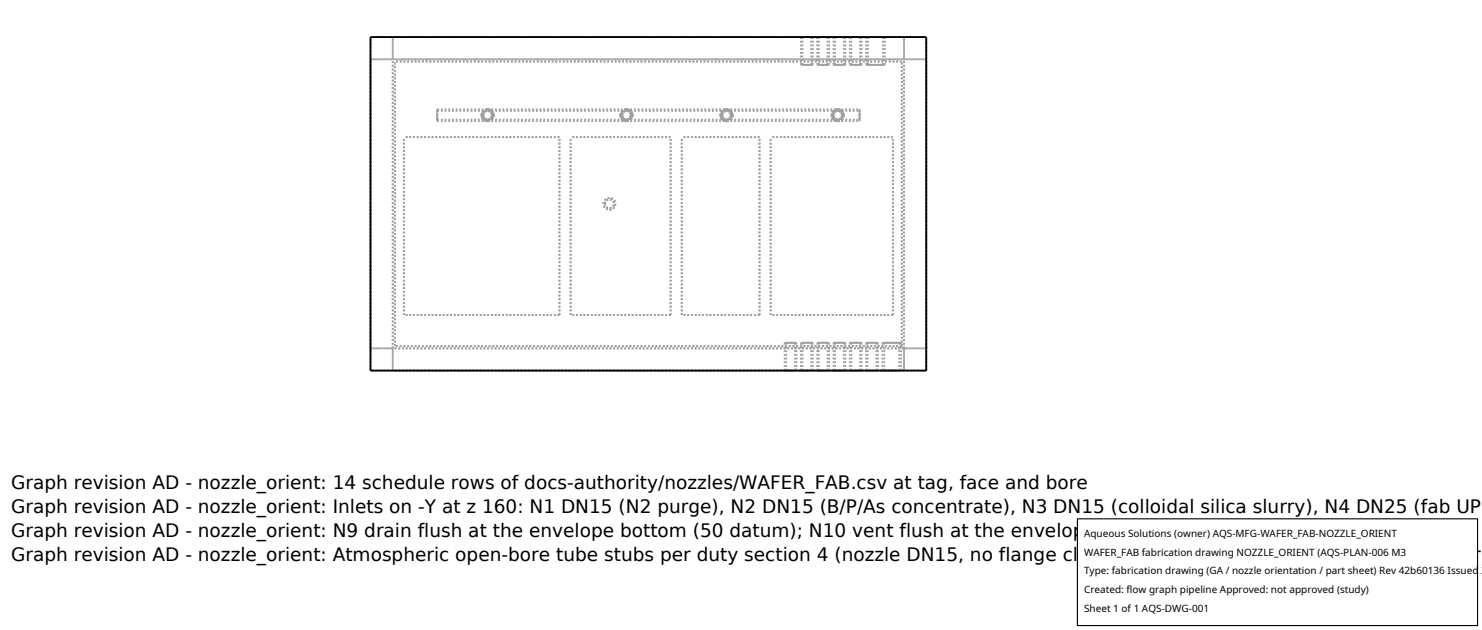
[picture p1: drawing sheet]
<svg xmlns="http://www.w3.org/2000/svg" width="212mm" height="90mm" viewBox="0 0 212 90" stroke-linecap="round" stroke-linejoin="round" font-family="sans-serif">
<g fill="none" stroke="#a0a0a0" stroke-width=".26" stroke-dasharray=".3 .3" stroke-linecap="butt">
<path d="M52.9 8.5h3.2M56.1 8.5h73M56.1 8.5v-3.2M56.1 5.3v3.2M56.1 8.5h-3.2M62.4 16.5v-.9M62.4 15.6v1.7M62.4 17.3v-.8M62.4 16.5v-.7M62.4 15.8v1.3M62.4 17.1v-.6M62.4 17.3h7.2"/>
<path d="M62.4 15.6h7.2M62.4 17.1h6.7M62.4 15.8h6.7M68.8 16.5l.2-.6 .6-.3 .6 .2 .3 .7M68.8 16.5l.2-.6 .6-.3M68.8 16.5l.2 .6 .6 .2M68.8 16.5l.1 .3 .2 .3M68.8 16.5l.3-.7 .5-.2 .6 .3 .3 .6-.3 .6-.6 .2-.6-.3-.2-.5M69 16.5l.2-.5 .4-.2 .5 .2 .2 .5M69 16.5l.2-.5 .5-.2 .4 .2 .2 .5-.2 .4-.5 .2-.4-.2-.2-.4M69 16.5l.2-.5 .5-.2 .4 .2 .2 .5-.3 .4-.4 .2-.4-.2-.2-.4M69 16.5l.2 .4 .4 .2"/>
<path d="M69 16.5l.2-.5 .4-.2M69.1 17.1l-.3-.6 .1-.4 .2-.3M69.1 15.8l-.2 .3-.1 .4M69.6 17.3l.6-.2 .3-.6M69.6 15.6l.6 .3 .3 .6M69.6 15.6l-.6 .3-.2 .6M69.6 17.3l-.6-.2-.2-.6M69.6 15.8l-.4 .2-.2 .5M69.6 15.8l.5 .2 .2 .5M69.6 17.1l.5-.2 .2-.4M69.6 17.1l-.4-.2-.2-.4M69.6 17.3h19.9"/>
<path d="M69.6 15.6h19.9M70.2 15.8l.3 .6-.1 .4-.2 .3M70.2 17.1l.2-.3 .1-.3M70.2 17.1h18.7M70.2 15.8h18.7M70.3 16.5l-.2 .4-.4 .2-.5-.2-.2-.4M70.3 16.5l-.2 .4-.5 .2M70.3 16.5l-.2-.5-.5-.2M70.5 16.5l-.3 .6-.6 .2M70.5 16.5l-.3-.6-.6-.3M70.5 16.5l-.3 .5-.6 .3-.5-.2-.3-.6M70.5 16.5l-.1-.4-.2-.3"/>
<path d="M79.9 19.6h-22.2M88.6 16.5l.3-.6 .6-.3 .6 .2 .2 .7M88.6 16.5l.3-.6 .6-.3M88.6 16.5l.3 .6 .6 .2M88.6 16.5l.3-.7 .6-.2 .6 .3 .2 .6-.2 .6-.6 .2-.6-.3-.3-.5M88.6 16.5l.1 .3 .2 .3M88.9 16.5l.1-.5 .5-.2 .4 .2 .2 .5M88.9 16.5l.2-.5 .4-.2 .4 .2 .2 .5-.2 .4-.4 .2-.5-.2-.1-.4M88.9 16.5l.1-.5 .5-.2 .5 .2 .1 .5-.2 .4-.5 .2-.4-.2-.1-.4M88.9 16.5l.1 .4 .5 .2M88.9 16.5l.1-.5 .5-.2M88.9 17.1l-.3-.6 .1-.4 .2-.3"/>
<path d="M88.9 15.8l-.2 .3-.1 .4M89.5 17.3l.6-.2 .2-.6M89.5 15.6l.6 .3 .2 .6M89.5 15.6l-.6 .3-.3 .6M89.5 17.3l-.6-.2-.3-.6M89.5 15.8l-.5 .2-.1 .5M89.5 15.8l.4 .2 .2 .5M89.5 17.1l.4-.2 .2-.4M89.5 17.1l-.5-.2-.1-.4M89.5 17.3h14.3M89.5 15.6h14.3M90 15.8l.3 .6v.4l-.3 .3"/>
<path d="M90 17.1l.3-.3v-.3M90 17.1h13.2M90 15.8h13.2M90.1 16.5l-.2 .4-.4 .2-.4-.2-.2-.4M90.1 16.5l-.2 .4-.4 .2M90.1 16.5l-.2-.5-.4-.2M90.3 16.5l-.2 .6-.6 .2M90.3 16.5l-.2-.6-.6-.3M90.3 16.5l-.2 .5-.6 .3-.6-.2-.3-.6M90.3 16.5v-.4l-.3-.3M95.8 19.6h-14.3M102.9 16.5l.2-.6 .7-.3 .5 .2 .3 .7"/>
<path d="M102.9 16.5l.3-.6 .6-.3M102.9 16.5l.3 .6 .6 .2M102.9 16.5l.3-.7 .6-.2 .6 .3 .2 .6-.3 .6-.5 .2-.7-.3-.2-.5M102.9 16.5l.1 .3 .2 .3M103.1 16.5l.2-.5 .4-.2 .5 .2 .2 .5M103.1 16.5l.2-.5 .5-.2 .4 .2 .2 .5-.2 .4-.5 .2-.4-.2-.2-.4M103.1 16.5l.2 .4 .5 .2M103.1 16.5l.2-.5 .5-.2M103.2 17.1l-.3-.6 .1-.4 .2-.3M103.2 15.8l-.2 .3-.1 .4M103.8 17.3l.6-.2 .2-.6M103.8 15.6l.6 .3 .2 .6"/>
<path d="M103.8 15.6l-.6 .3-.3 .6M103.8 17.3l-.6-.2-.3-.6M103.8 15.8l-.5 .2-.2 .5M103.8 15.8l.4 .2 .2 .5M103.8 17.1l.4-.2 .2-.4M103.8 17.1l-.5-.2-.2-.4M103.8 17.3h15.8M103.8 15.6h15.8M104.3 15.8l.3 .6-.1 .4-.2 .3M104.3 17.1l.2-.3 .1-.3M104.3 17.1h14.8M104.3 15.8h14.8"/>
<path d="M104.4 16.5l-.2 .4-.4 .2-.5-.2-.2-.4M104.4 16.5l-.2 .4-.4 .2M104.4 16.5l-.2-.5-.4-.2M104.6 16.5l-.2 .6-.6 .2M104.6 16.5l-.2-.6-.6-.3M104.6 16.5l-.2 .5-.6 .3-.6-.2-.3-.6M104.6 16.5l-.1-.4-.2-.3M108.5 19.6h-11.1M114.4 9.3v-4M114.4 9.3h1.7M114.4 5.3h1.7M114.6 9.3v-4"/>
<path d="M114.6 9.3h1.3M114.6 5.3h1.3M115.9 9.3h-1.3M115.9 5.3h-1.3M115.9 5.3v4M116.1 9.3h-1.7M116.1 5.3h-1.7M116.1 5.3v4M116.7 9.3v-4M116.7 9.3h1.7M116.7 5.3h1.7M116.9 9.3v-4"/>
<path d="M116.9 9.3h1.3M116.9 5.3h1.3M118.2 9.3h-1.3M118.2 5.3h-1.3M118.2 5.3v4M118.4 9.3h-1.7M118.4 5.3h-1.7M118.4 5.3v4M118.8 16.5l.3-.7 .6-.2 .6 .3 .2 .6-.3 .6-.6 .2-.6-.3-.2-.5M118.8 16.5l.2 .6 .6 .2M118.8 16.5l.2-.6 .6-.3 .6 .2 .3 .7M118.8 16.5l.2-.6 .6-.3"/>
<path d="M118.8 16.5l.1 .3 .2 .3M119 16.5l.2 .4 .4 .2 .4-.2 .3-.4-.2-.5-.4-.2-.5 .2-.2 .5M119 16.5l.2-.5 .5-.2 .4 .2 .2 .5-.2 .4-.5 .2-.4-.2-.2-.4M119 16.5l.2-.5 .4-.2 .5 .2 .2 .5M119 16.5l.2 .4 .4 .2M119 16.5l.2-.5 .4-.2M119 9.3v-4M119 9.3h1.7M119 5.3h1.7M119.1 17.1l-.3-.6 .1-.4 .2-.3M119.1 15.8l-.2 .3-.1 .4M119.3 9.3v-4"/>
<path d="M119.3 9.3h1.2M119.3 5.3h1.2M119.6 15.6l.6 .3 .3 .6M119.6 15.6l-.6 .3-.2 .6M119.6 17.3l.6-.2 .3-.6M119.6 17.3l-.6-.2-.2-.6M119.6 15.8l-.4 .2-.2 .5M119.6 15.8l.5 .2 .2 .5M119.6 17.1l.5-.2 .2-.4M119.6 17.1l-.4-.2-.2-.4M119.6 17.3h3.2M119.6 15.6h3.2"/>
<path d="M120.2 15.8l.3 .6-.1 .4-.2 .3M120.2 17.1l.2-.3 .1-.3M120.2 17.1h2.6M120.2 15.8h2.6M120.3 16.5l-.2 .4-.4 .2-.5-.2-.2-.4M120.3 16.5l-.2 .4-.5 .2M120.3 16.5l-.2-.5-.5-.2M120.5 16.5l-.3 .6-.6 .2M120.5 16.5l-.3-.6-.6-.3M120.5 16.5l-.2 .5-.6 .3-.6-.2-.3-.6M120.5 16.5l-.1-.4-.2-.3M120.5 9.3h-1.2"/>
<path d="M120.5 5.3h-1.2M120.5 5.3v4M120.7 9.3h-1.7M120.7 5.3h-1.7M120.7 5.3v4M121.4 9.3v-4M121.4 9.3h1.7M121.4 5.3h1.7M121.6 9.3v-4M121.6 9.3h1.2M121.6 5.3h1.2M122.8 16.5v-.9"/>
<path d="M122.8 15.6v1.7M122.8 17.3v-.8M122.8 16.5v-.7M122.8 15.8v1.3M122.8 17.1v-.6M122.8 9.3h-1.2M122.8 5.3h-1.2M122.8 5.3v4M123.1 9.3h-1.7M123.1 5.3h-1.7M123.1 5.3v4M123.7 9.3v-4"/>
<path d="M123.7 9.3h2.7M123.7 5.3h2.7M124 9.3v-4M124 9.3h2.1M124 5.3h2.1M126.1 9.3h-2.1M126.1 5.3h-2.1M126.1 5.3v4M126.4 9.3h-2.7M126.4 5.3h-2.7M126.4 5.3v4M127.5 19.6h-17.4"/>
<path d="M128.8 8.8h-72.4M129.1 5.3h-73M129.1 8.5h3.2M129.1 8.5v-3.2M129.1 5.3v3.2M129.1 8.5h-73M132.3 5.3h-79.4M132.3 8.5h-3.2M86.2 29.1l.2-.6 .6-.2 .6 .2 .3 .6-.2 .6-.6 .2-.6-.2-.3-.6M86.4 29.1l.2-.4 .4-.2 .5 .1 .2 .5-.2 .4-.4 .2-.5-.1-.2-.5M52.9 52.9v-47.6M52.9 49.7v-41.2"/>
<path d="M52.9 49.7h3.2M56.1 49.7v-41.2M56.1 52.9v-3.2M56.1 49.7v3.2M56.1 49.7h-3.2M56.4 49.4v-40.6M57.7 45v-25.4M79.9 45v-25.4M79.9 45h-22.2M81.5 45v-25.4M95.8 45v-25.4M95.8 45h-14.3"/>
<path d="M97.4 45v-25.4M108.5 45v-25.4M108.5 45h-11.1M110.1 45v-25.4M112.1 48.9v4M112.1 48.9h1.7M112.1 52.9h1.7M112.3 48.9v4M112.3 48.9h1.2M112.3 52.9h1.2M113.5 48.9h-1.2M113.5 52.9h-1.2"/>
<path d="M113.5 52.9v-4M113.8 48.9h-1.7M113.8 52.9h-1.7M113.8 52.9v-4M114.4 48.9v4M114.4 48.9h1.7M114.4 52.9h1.7M114.6 48.9v4M114.6 48.9h1.3M114.6 52.9h1.3M115.9 48.9h-1.3M115.9 52.9h-1.3"/>
<path d="M115.9 52.9v-4M116.1 48.9h-1.7M116.1 52.9h-1.7M116.1 52.9v-4M116.7 48.9v4M116.7 48.9h1.7M116.7 52.9h1.7M116.9 48.9v4M116.9 48.9h1.3M116.9 52.9h1.3M118.2 48.9h-1.3M118.2 52.9h-1.3"/>
<path d="M118.2 52.9v-4M118.4 48.9h-1.7M118.4 52.9h-1.7M118.4 52.9v-4M119 48.9v4M119 48.9h1.7M119 52.9h1.7M119.3 48.9v4M119.3 48.9h1.2M119.3 52.9h1.2M120.5 48.9h-1.2M120.5 52.9h-1.2"/>
<path d="M120.5 52.9v-4M120.7 48.9h-1.7M120.7 52.9h-1.7M120.7 52.9v-4M121.4 48.9v4M121.4 48.9h1.7M121.4 52.9h1.7M121.6 48.9v4M121.6 48.9h1.2M121.6 52.9h1.2M122.8 48.9h-1.2M122.8 52.9h-1.2"/>
<path d="M122.8 52.9v-4M123.1 48.9h-1.7M123.1 52.9h-1.7M123.1 52.9v-4M123.7 48.9v4M123.7 48.9h1.7M123.7 52.9h1.7M123.9 48.9v4M123.9 48.9h1.3M123.9 52.9h1.3M125.2 48.9h-1.3M125.2 52.9h-1.3"/>
<path d="M125.2 52.9v-4M125.4 48.9h-1.7M125.4 52.9h-1.7M125.4 52.9v-4M126 48.9v4M126 48.9h2.7M126 52.9h2.7M126.3 48.9v4M126.3 48.9h2.1M126.3 52.9h2.1M127.5 45v-25.4M127.5 45h-17.4"/>
<path d="M128.4 48.9h-2.1M128.4 52.9h-2.1M128.4 52.9v-4M128.7 48.9h-2.7M128.7 52.9h-2.7M128.7 52.9v-4M128.8 49.4v-40.6M128.8 49.4h-72.4M129.1 52.9h-73M129.1 49.7h-73M129.1 49.7v-41.2M129.1 52.9v-3.2"/>
<path d="M129.1 49.7h3.2M129.1 49.7v3.2M132.3 52.9v-47.6M132.3 49.7v-41.2M132.3 52.9h-79.4M132.3 49.7h-3.2"/>
</g>
<path d="M52.9 5.3h79.4v47.6h-79.4z" fill="none" stroke="#000" stroke-width=".26"/>
<path d="M153.9 74.1h57.1v15.2h-57.1z" fill="#fff" stroke="#000" stroke-width=".16"/>
<g font-size="2.6">
<text x="1.6" y="69.8">Graph revision AD - nozzle_orient: 14 schedule rows of docs-authority/nozzles/WAFER_FAB.csv at tag, face and bore</text>
<text x="1.6" y="73.3">Graph revision AD - nozzle_orient: Inlets on -Y at z 160: N1 DN15 (N2 purge), N2 DN15 (B/P/As concentrate), N3 DN15 (colloidal silica slurry), N4 DN25 (fab UP</text>
<text x="1.6" y="76.7">Graph revision AD - nozzle_orient: N9 drain flush at the envelope bottom (50 datum); N10 vent flush at the envelope top (800 datum is the box top)</text>
<text x="1.6" y="80.2">Graph revision AD - nozzle_orient: Atmospheric open-bore tube stubs per duty section 4 (nozzle DN15, no flange class); the solids rows are non-piped transfer</text>
</g>
<g font-size="1.4">
<text x="154.8" y="76.6">Aqueous Solutions (owner) AQS-MFG-WAFER_FAB-NOZZLE_ORIENT</text>
<text x="154.8" y="79.3">WAFER_FAB fabrication drawing NOZZLE_ORIENT (AQS-PLAN-006 M3</text>
<text x="154.8" y="82">Type: fabrication drawing (GA / nozzle orientation / part sheet) Rev 42b60136 Issued 2</text>
<text x="154.8" y="84.7">Created: flow graph pipeline Approved: not approved (study)</text>
<text x="154.8" y="87.4">Sheet 1 of 1 AQS-DWG-001</text>
</g>
</svg>
